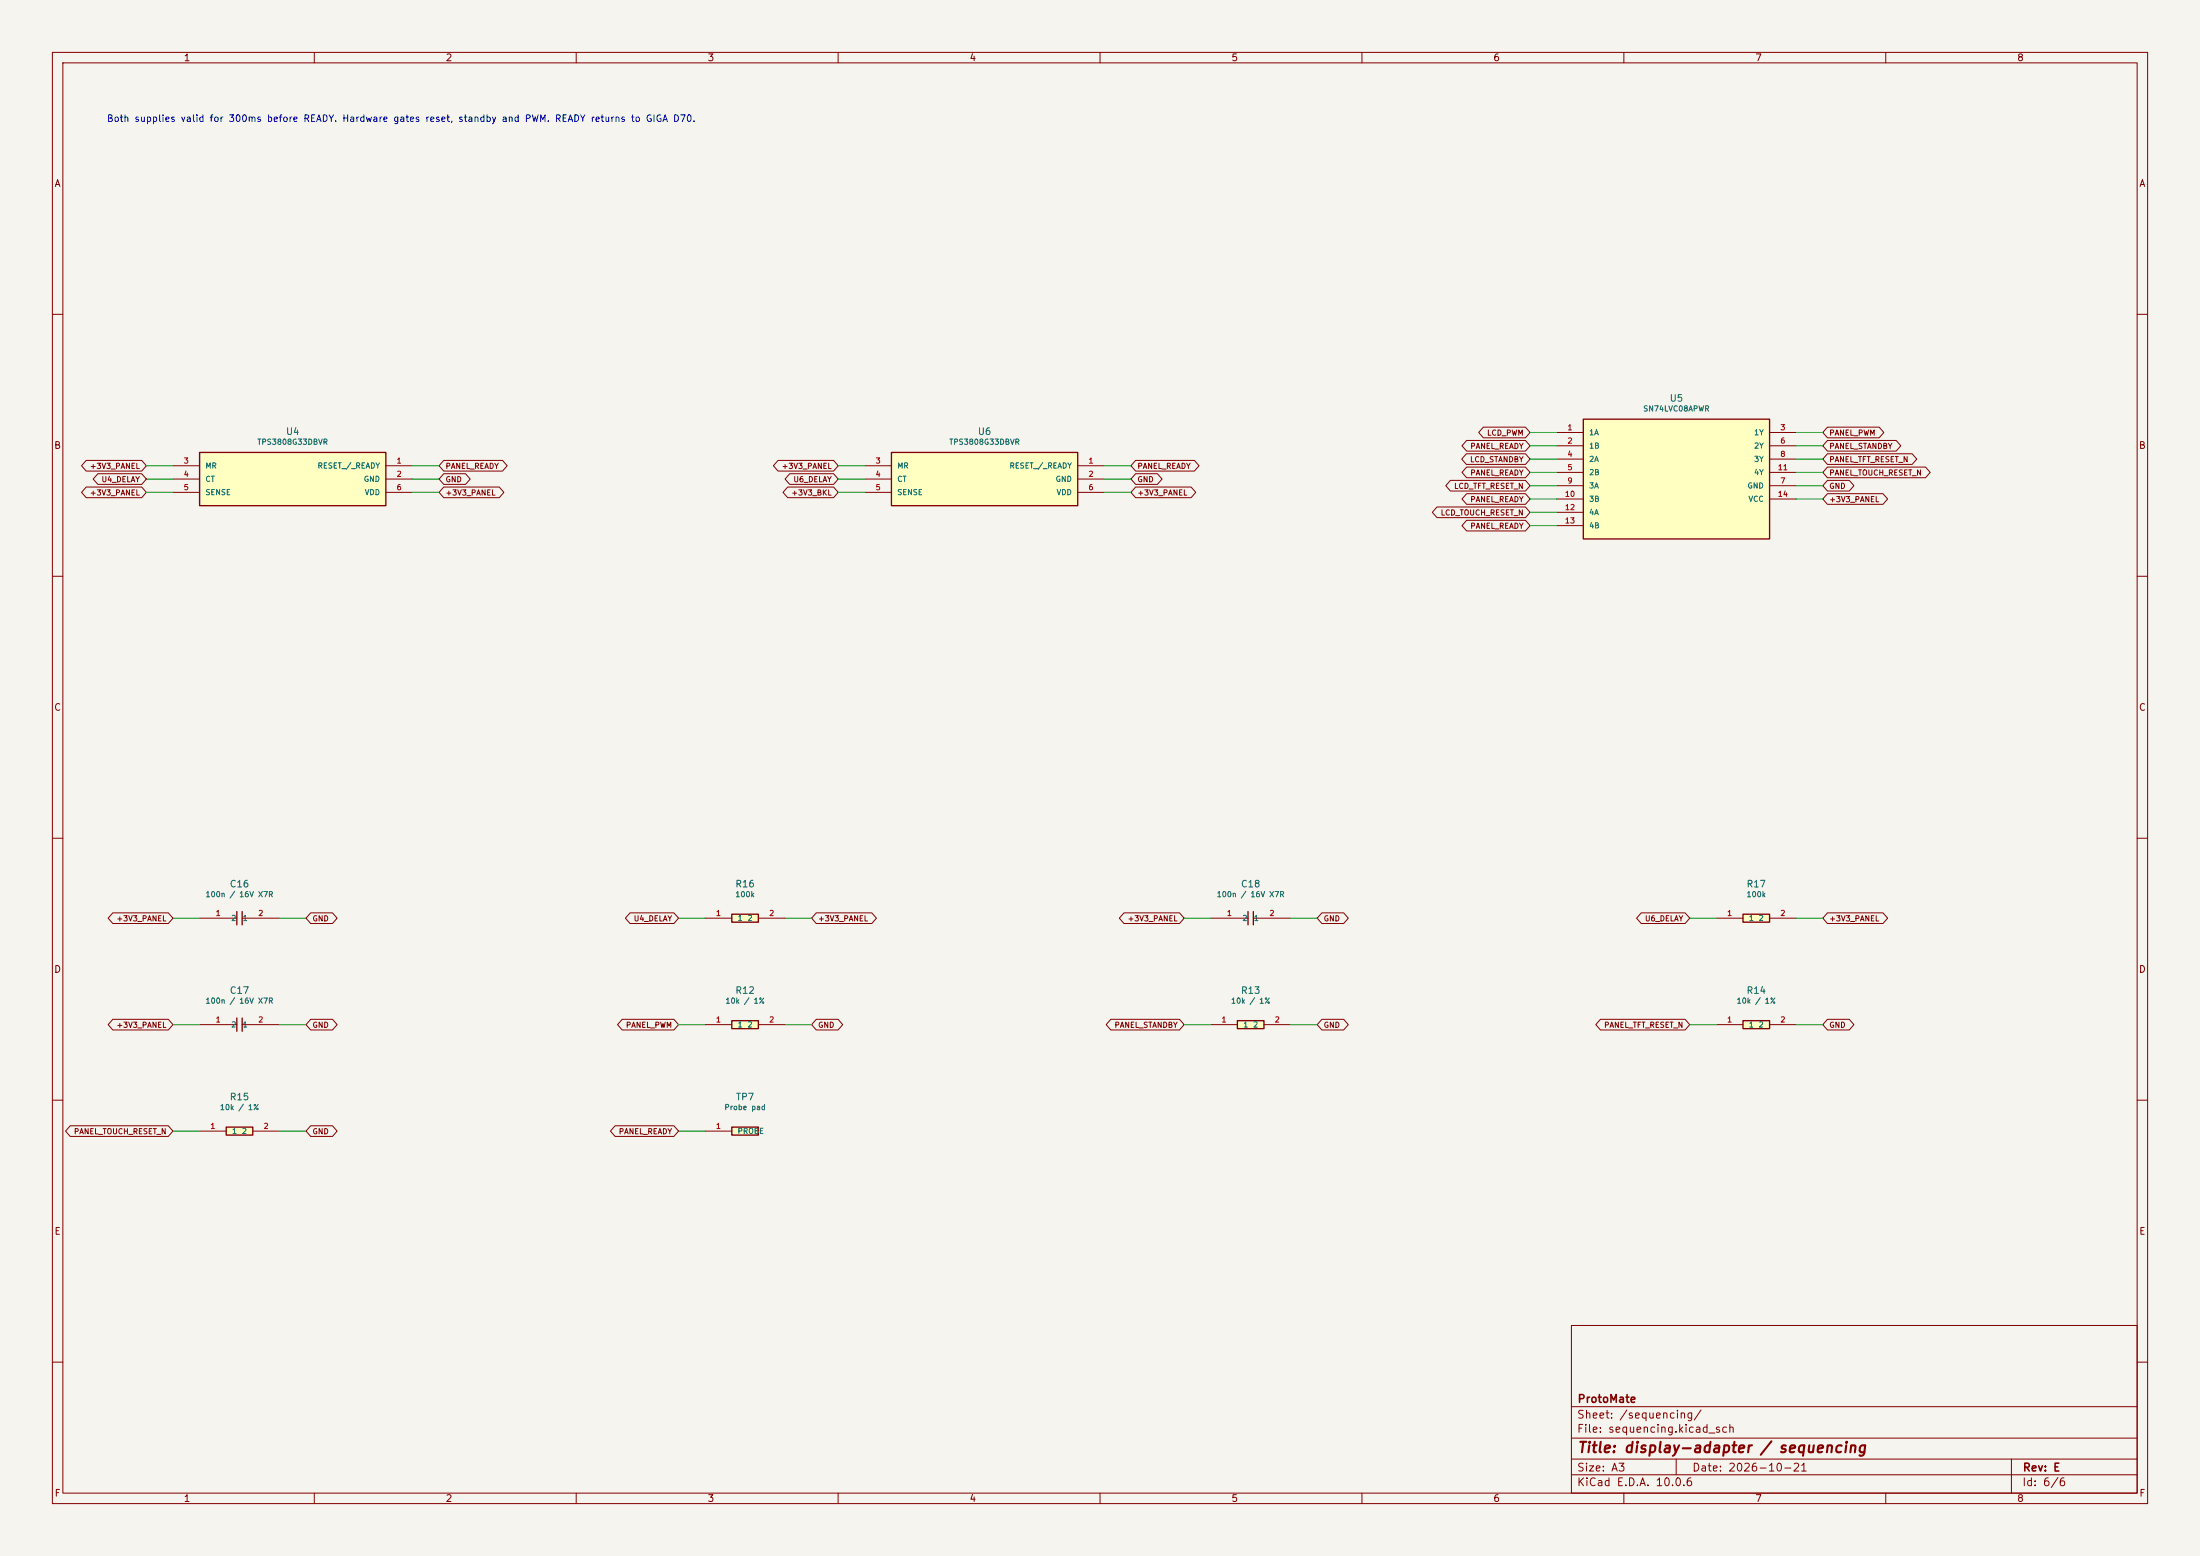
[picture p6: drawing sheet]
(kicad_sch (version 20250114) (generator eeschema) (paper "A3") (title_block (title "display-adapter / sequencing") (date "2026-10-21") (rev "E") (company "ProtoMate")) (lib_symbols (symbol "DisplayAdapter:SUPERVISOR" (pin_names (offset 1.016)) (in_bom yes) (on_board yes)(property "Reference" "U" (at 0 9.08 0) (effects (font (size 1.27 1.27))))(property "Value" "TPS3808G33DBVR" (at 0 7.08 0) (effects (font (size 1.27 1.27))))(property "Footprint" "" (at 0 0 0) (effects (font (size 1.27 1.27)) (hide yes)))(symbol "SUPERVISOR_0_1" (rectangle (start -17.78 5.08) (end 17.78 -5.08) (stroke (width .254) (type default)) (fill (type background)))) (symbol "SUPERVISOR_1_1"(pin passive line (at -22.86 2.54 0) (length 5.08) (name "MR" (effects (font (size 1.016 1.016)))) (number "3" (effects (font (size 1.016 1.016)))))(pin passive line (at -22.86 0.0 0) (length 5.08) (name "CT" (effects (font (size 1.016 1.016)))) (number "4" (effects (font (size 1.016 1.016)))))(pin passive line (at -22.86 -2.54 0) (length 5.08) (name "SENSE" (effects (font (size 1.016 1.016)))) (number "5" (effects (font (size 1.016 1.016)))))(pin passive line (at 22.86 2.54 180) (length 5.08) (name "RESET / READY" (effects (font (size 1.016 1.016)))) (number "1" (effects (font (size 1.016 1.016)))))(pin passive line (at 22.86 0.0 180) (length 5.08) (name "GND" (effects (font (size 1.016 1.016)))) (number "2" (effects (font (size 1.016 1.016)))))(pin passive line (at 22.86 -2.54 180) (length 5.08) (name "VDD" (effects (font (size 1.016 1.016)))) (number "6" (effects (font (size 1.016 1.016)))))))(symbol "DisplayAdapter:C100N" (pin_names (offset 1.016)) (in_bom yes) (on_board yes)(property "Reference" "C" (at 0 6.54 0) (effects (font (size 1.27 1.27))))(property "Value" "100n / 16V X7R" (at 0 4.54 0) (effects (font (size 1.27 1.27))))(property "Footprint" "" (at 0 0 0) (effects (font (size 1.27 1.27)) (hide yes)))(symbol "C100N_0_1" (polyline (pts (xy -0.508 -1.27) (xy -0.508 1.27)) (stroke (width .254) (type default)) (fill (type none)))(polyline (pts (xy 0.508 -1.27) (xy 0.508 1.27)) (stroke (width .254) (type default)) (fill (type none)))) (symbol "C100N_1_1"(pin passive line (at -7.62 0 0) (length 7.112) (name "1" (effects (font (size 1.016 1.016)))) (number "1" (effects (font (size 1.016 1.016)))))(pin passive line (at 7.62 0 180) (length 7.112) (name "2" (effects (font (size 1.016 1.016)))) (number "2" (effects (font (size 1.016 1.016)))))))(symbol "DisplayAdapter:R100K" (pin_names (offset 1.016)) (in_bom yes) (on_board yes)(property "Reference" "R" (at 0 6.54 0) (effects (font (size 1.27 1.27))))(property "Value" "100k" (at 0 4.54 0) (effects (font (size 1.27 1.27))))(property "Footprint" "" (at 0 0 0) (effects (font (size 1.27 1.27)) (hide yes)))(symbol "R100K_0_1" (rectangle (start -2.54 0.762) (end 2.54 -0.762) (stroke (width .254) (type default)) (fill (type background)))) (symbol "R100K_1_1"(pin passive line (at -7.62 0 0) (length 5.08) (name "1" (effects (font (size 1.016 1.016)))) (number "1" (effects (font (size 1.016 1.016)))))(pin passive line (at 7.62 0 180) (length 5.08) (name "2" (effects (font (size 1.016 1.016)))) (number "2" (effects (font (size 1.016 1.016)))))))(symbol "DisplayAdapter:AND4" (pin_names (offset 1.016)) (in_bom yes) (on_board yes)(property "Reference" "U" (at 0 15.43 0) (effects (font (size 1.27 1.27))))(property "Value" "SN74LVC08APWR" (at 0 13.43 0) (effects (font (size 1.27 1.27))))(property "Footprint" "" (at 0 0 0) (effects (font (size 1.27 1.27)) (hide yes)))(symbol "AND4_0_1" (rectangle (start -17.78 11.43) (end 17.78 -11.43) (stroke (width .254) (type default)) (fill (type background)))) (symbol "AND4_1_1"(pin input line (at -22.86 8.89 0) (length 5.08) (name "1A" (effects (font (size 1.016 1.016)))) (number "1" (effects (font (size 1.016 1.016)))))(pin input line (at -22.86 6.3500000000000005 0) (length 5.08) (name "1B" (effects (font (size 1.016 1.016)))) (number "2" (effects (font (size 1.016 1.016)))))(pin input line (at -22.86 3.8100000000000005 0) (length 5.08) (name "2A" (effects (font (size 1.016 1.016)))) (number "4" (effects (font (size 1.016 1.016)))))(pin input line (at -22.86 1.2700000000000005 0) (length 5.08) (name "2B" (effects (font (size 1.016 1.016)))) (number "5" (effects (font (size 1.016 1.016)))))(pin input line (at -22.86 -1.2699999999999996 0) (length 5.08) (name "3A" (effects (font (size 1.016 1.016)))) (number "9" (effects (font (size 1.016 1.016)))))(pin input line (at -22.86 -3.8099999999999987 0) (length 5.08) (name "3B" (effects (font (size 1.016 1.016)))) (number "10" (effects (font (size 1.016 1.016)))))(pin input line (at -22.86 -6.35 0) (length 5.08) (name "4A" (effects (font (size 1.016 1.016)))) (number "12" (effects (font (size 1.016 1.016)))))(pin input line (at -22.86 -8.89 0) (length 5.08) (name "4B" (effects (font (size 1.016 1.016)))) (number "13" (effects (font (size 1.016 1.016)))))(pin passive line (at 22.86 8.89 180) (length 5.08) (name "1Y" (effects (font (size 1.016 1.016)))) (number "3" (effects (font (size 1.016 1.016)))))(pin passive line (at 22.86 6.3500000000000005 180) (length 5.08) (name "2Y" (effects (font (size 1.016 1.016)))) (number "6" (effects (font (size 1.016 1.016)))))(pin passive line (at 22.86 3.8100000000000005 180) (length 5.08) (name "3Y" (effects (font (size 1.016 1.016)))) (number "8" (effects (font (size 1.016 1.016)))))(pin passive line (at 22.86 1.2700000000000005 180) (length 5.08) (name "4Y" (effects (font (size 1.016 1.016)))) (number "11" (effects (font (size 1.016 1.016)))))(pin passive line (at 22.86 -1.2699999999999996 180) (length 5.08) (name "GND" (effects (font (size 1.016 1.016)))) (number "7" (effects (font (size 1.016 1.016)))))(pin passive line (at 22.86 -3.8099999999999987 180) (length 5.08) (name "VCC" (effects (font (size 1.016 1.016)))) (number "14" (effects (font (size 1.016 1.016)))))))(symbol "DisplayAdapter:R10K" (pin_names (offset 1.016)) (in_bom yes) (on_board yes)(property "Reference" "R" (at 0 6.54 0) (effects (font (size 1.27 1.27))))(property "Value" "10k / 1%" (at 0 4.54 0) (effects (font (size 1.27 1.27))))(property "Footprint" "" (at 0 0 0) (effects (font (size 1.27 1.27)) (hide yes)))(symbol "R10K_0_1" (rectangle (start -2.54 0.762) (end 2.54 -0.762) (stroke (width .254) (type default)) (fill (type background)))) (symbol "R10K_1_1"(pin passive line (at -7.62 0 0) (length 5.08) (name "1" (effects (font (size 1.016 1.016)))) (number "1" (effects (font (size 1.016 1.016)))))(pin passive line (at 7.62 0 180) (length 5.08) (name "2" (effects (font (size 1.016 1.016)))) (number "2" (effects (font (size 1.016 1.016)))))))(symbol "DisplayAdapter:TP" (pin_names (offset 1.016)) (in_bom yes) (on_board yes)(property "Reference" "T" (at 0 6.54 0) (effects (font (size 1.27 1.27))))(property "Value" "Probe pad" (at 0 4.54 0) (effects (font (size 1.27 1.27))))(property "Footprint" "" (at 0 0 0) (effects (font (size 1.27 1.27)) (hide yes)))(symbol "TP_0_1" (rectangle (start -2.54 0.762) (end 2.54 -0.762) (stroke (width .254) (type default)) (fill (type background)))) (symbol "TP_1_1"(pin passive line (at -7.62 0 0) (length 5.08) (name "PROBE" (effects (font (size 1.016 1.016)))) (number "1" (effects (font (size 1.016 1.016))))))))
(symbol (lib_id "DisplayAdapter:SUPERVISOR") (at 55.88 91.44 0) (unit 1) (in_bom yes) (on_board yes) (dnp no)(property "Reference" "U4" (at 55.88 82.36 0) (effects (font (size 1.27 1.27))))(property "Value" "TPS3808G33DBVR" (at 55.88 84.36 0) (effects (font (size 1.016 1.016))))(property "Footprint" "DisplayAdapter:SOT-23-6_UpperPin1" (at 55.88 91.44 0) (effects (font (size 1.27 1.27)) (hide yes)))(property "Manufacturer" "Texas Instruments" (at 55.88 91.44 0) (effects (font (size 1.27 1.27)) (hide yes)))(property "MPN" "TPS3808G33DBVR" (at 55.88 91.44 0) (effects (font (size 1.27 1.27)) (hide yes)))(property "Assembly" "SMT" (at 55.88 91.44 0) (effects (font (size 1.27 1.27)) (hide yes))))
(wire (pts (xy 33.02 88.89999999999999) (xy 27.940000000000005 88.89999999999999)) (stroke (width 0) (type default)))
(global_label "+3V3_PANEL" (shape bidirectional) (at 27.940000000000005 88.89999999999999 0) (effects (font (size 1.016 1.016)) (justify right)) (property "Intersheetrefs" "${INTERSHEET_REFS}" (at 27.940000000000005 88.89999999999999 0) (effects (font (size 1 1)) (hide yes))))
(wire (pts (xy 33.02 91.44) (xy 27.940000000000005 91.44)) (stroke (width 0) (type default)))
(global_label "U4_DELAY" (shape bidirectional) (at 27.940000000000005 91.44 0) (effects (font (size 1.016 1.016)) (justify right)) (property "Intersheetrefs" "${INTERSHEET_REFS}" (at 27.940000000000005 91.44 0) (effects (font (size 1 1)) (hide yes))))
(wire (pts (xy 33.02 93.98) (xy 27.940000000000005 93.98)) (stroke (width 0) (type default)))
(global_label "+3V3_PANEL" (shape bidirectional) (at 27.940000000000005 93.98 0) (effects (font (size 1.016 1.016)) (justify right)) (property "Intersheetrefs" "${INTERSHEET_REFS}" (at 27.940000000000005 93.98 0) (effects (font (size 1 1)) (hide yes))))
(wire (pts (xy 78.74000000000001 88.89999999999999) (xy 83.82000000000001 88.89999999999999)) (stroke (width 0) (type default)))
(global_label "PANEL_READY" (shape bidirectional) (at 83.82000000000001 88.89999999999999 180) (effects (font (size 1.016 1.016)) (justify left)) (property "Intersheetrefs" "${INTERSHEET_REFS}" (at 83.82000000000001 88.89999999999999 0) (effects (font (size 1 1)) (hide yes))))
(wire (pts (xy 78.74000000000001 91.44) (xy 83.82000000000001 91.44)) (stroke (width 0) (type default)))
(global_label "GND" (shape bidirectional) (at 83.82000000000001 91.44 180) (effects (font (size 1.016 1.016)) (justify left)) (property "Intersheetrefs" "${INTERSHEET_REFS}" (at 83.82000000000001 91.44 0) (effects (font (size 1 1)) (hide yes))))
(wire (pts (xy 78.74000000000001 93.98) (xy 83.82000000000001 93.98)) (stroke (width 0) (type default)))
(global_label "+3V3_PANEL" (shape bidirectional) (at 83.82000000000001 93.98 180) (effects (font (size 1.016 1.016)) (justify left)) (property "Intersheetrefs" "${INTERSHEET_REFS}" (at 83.82000000000001 93.98 0) (effects (font (size 1 1)) (hide yes))))
(symbol (lib_id "DisplayAdapter:C100N") (at 45.72 175.26 0) (unit 1) (in_bom yes) (on_board yes) (dnp no)(property "Reference" "C16" (at 45.72 168.72 0) (effects (font (size 1.27 1.27))))(property "Value" "100n / 16V X7R" (at 45.72 170.72 0) (effects (font (size 1.016 1.016))))(property "Footprint" "DisplayAdapter:C_0603_1608Metric" (at 45.72 175.26 0) (effects (font (size 1.27 1.27)) (hide yes)))(property "Manufacturer" "Murata" (at 45.72 175.26 0) (effects (font (size 1.27 1.27)) (hide yes)))(property "MPN" "GRM188R71C104KA01D" (at 45.72 175.26 0) (effects (font (size 1.27 1.27)) (hide yes)))(property "Assembly" "SMT" (at 45.72 175.26 0) (effects (font (size 1.27 1.27)) (hide yes))))
(wire (pts (xy 38.1 175.26) (xy 33.02 175.26)) (stroke (width 0) (type default)))
(global_label "+3V3_PANEL" (shape bidirectional) (at 33.02 175.26 0) (effects (font (size 1.016 1.016)) (justify right)) (property "Intersheetrefs" "${INTERSHEET_REFS}" (at 33.02 175.26 0) (effects (font (size 1 1)) (hide yes))))
(wire (pts (xy 53.339999999999996 175.26) (xy 58.419999999999995 175.26)) (stroke (width 0) (type default)))
(global_label "GND" (shape bidirectional) (at 58.419999999999995 175.26 180) (effects (font (size 1.016 1.016)) (justify left)) (property "Intersheetrefs" "${INTERSHEET_REFS}" (at 58.419999999999995 175.26 0) (effects (font (size 1 1)) (hide yes))))
(symbol (lib_id "DisplayAdapter:R100K") (at 142.24 175.26 0) (unit 1) (in_bom yes) (on_board yes) (dnp no)(property "Reference" "R16" (at 142.24 168.72 0) (effects (font (size 1.27 1.27))))(property "Value" "100k" (at 142.24 170.72 0) (effects (font (size 1.016 1.016))))(property "Footprint" "DisplayAdapter:R_0402_1005Metric" (at 142.24 175.26 0) (effects (font (size 1.27 1.27)) (hide yes)))(property "Manufacturer" "Yageo" (at 142.24 175.26 0) (effects (font (size 1.27 1.27)) (hide yes)))(property "MPN" "RC0402FR-07100KL" (at 142.24 175.26 0) (effects (font (size 1.27 1.27)) (hide yes)))(property "Assembly" "SMT" (at 142.24 175.26 0) (effects (font (size 1.27 1.27)) (hide yes))))
(wire (pts (xy 134.62 175.26) (xy 129.54 175.26)) (stroke (width 0) (type default)))
(global_label "U4_DELAY" (shape bidirectional) (at 129.54 175.26 0) (effects (font (size 1.016 1.016)) (justify right)) (property "Intersheetrefs" "${INTERSHEET_REFS}" (at 129.54 175.26 0) (effects (font (size 1 1)) (hide yes))))
(wire (pts (xy 149.86 175.26) (xy 154.94000000000003 175.26)) (stroke (width 0) (type default)))
(global_label "+3V3_PANEL" (shape bidirectional) (at 154.94000000000003 175.26 180) (effects (font (size 1.016 1.016)) (justify left)) (property "Intersheetrefs" "${INTERSHEET_REFS}" (at 154.94000000000003 175.26 0) (effects (font (size 1 1)) (hide yes))))
(symbol (lib_id "DisplayAdapter:SUPERVISOR") (at 187.96 91.44 0) (unit 1) (in_bom yes) (on_board yes) (dnp no)(property "Reference" "U6" (at 187.96 82.36 0) (effects (font (size 1.27 1.27))))(property "Value" "TPS3808G33DBVR" (at 187.96 84.36 0) (effects (font (size 1.016 1.016))))(property "Footprint" "DisplayAdapter:SOT-23-6_UpperPin1" (at 187.96 91.44 0) (effects (font (size 1.27 1.27)) (hide yes)))(property "Manufacturer" "Texas Instruments" (at 187.96 91.44 0) (effects (font (size 1.27 1.27)) (hide yes)))(property "MPN" "TPS3808G33DBVR" (at 187.96 91.44 0) (effects (font (size 1.27 1.27)) (hide yes)))(property "Assembly" "SMT" (at 187.96 91.44 0) (effects (font (size 1.27 1.27)) (hide yes))))
(wire (pts (xy 165.10000000000002 88.89999999999999) (xy 160.02 88.89999999999999)) (stroke (width 0) (type default)))
(global_label "+3V3_PANEL" (shape bidirectional) (at 160.02 88.89999999999999 0) (effects (font (size 1.016 1.016)) (justify right)) (property "Intersheetrefs" "${INTERSHEET_REFS}" (at 160.02 88.89999999999999 0) (effects (font (size 1 1)) (hide yes))))
(wire (pts (xy 165.10000000000002 91.44) (xy 160.02 91.44)) (stroke (width 0) (type default)))
(global_label "U6_DELAY" (shape bidirectional) (at 160.02 91.44 0) (effects (font (size 1.016 1.016)) (justify right)) (property "Intersheetrefs" "${INTERSHEET_REFS}" (at 160.02 91.44 0) (effects (font (size 1 1)) (hide yes))))
(wire (pts (xy 165.10000000000002 93.98) (xy 160.02 93.98)) (stroke (width 0) (type default)))
(global_label "+3V3_BKL" (shape bidirectional) (at 160.02 93.98 0) (effects (font (size 1.016 1.016)) (justify right)) (property "Intersheetrefs" "${INTERSHEET_REFS}" (at 160.02 93.98 0) (effects (font (size 1 1)) (hide yes))))
(wire (pts (xy 210.82 88.89999999999999) (xy 215.9 88.89999999999999)) (stroke (width 0) (type default)))
(global_label "PANEL_READY" (shape bidirectional) (at 215.9 88.89999999999999 180) (effects (font (size 1.016 1.016)) (justify left)) (property "Intersheetrefs" "${INTERSHEET_REFS}" (at 215.9 88.89999999999999 0) (effects (font (size 1 1)) (hide yes))))
(wire (pts (xy 210.82 91.44) (xy 215.9 91.44)) (stroke (width 0) (type default)))
(global_label "GND" (shape bidirectional) (at 215.9 91.44 180) (effects (font (size 1.016 1.016)) (justify left)) (property "Intersheetrefs" "${INTERSHEET_REFS}" (at 215.9 91.44 0) (effects (font (size 1 1)) (hide yes))))
(wire (pts (xy 210.82 93.98) (xy 215.9 93.98)) (stroke (width 0) (type default)))
(global_label "+3V3_PANEL" (shape bidirectional) (at 215.9 93.98 180) (effects (font (size 1.016 1.016)) (justify left)) (property "Intersheetrefs" "${INTERSHEET_REFS}" (at 215.9 93.98 0) (effects (font (size 1 1)) (hide yes))))
(symbol (lib_id "DisplayAdapter:C100N") (at 238.76 175.26 0) (unit 1) (in_bom yes) (on_board yes) (dnp no)(property "Reference" "C18" (at 238.76 168.72 0) (effects (font (size 1.27 1.27))))(property "Value" "100n / 16V X7R" (at 238.76 170.72 0) (effects (font (size 1.016 1.016))))(property "Footprint" "DisplayAdapter:C_0603_1608Metric" (at 238.76 175.26 0) (effects (font (size 1.27 1.27)) (hide yes)))(property "Manufacturer" "Murata" (at 238.76 175.26 0) (effects (font (size 1.27 1.27)) (hide yes)))(property "MPN" "GRM188R71C104KA01D" (at 238.76 175.26 0) (effects (font (size 1.27 1.27)) (hide yes)))(property "Assembly" "SMT" (at 238.76 175.26 0) (effects (font (size 1.27 1.27)) (hide yes))))
(wire (pts (xy 231.14 175.26) (xy 226.05999999999997 175.26)) (stroke (width 0) (type default)))
(global_label "+3V3_PANEL" (shape bidirectional) (at 226.05999999999997 175.26 0) (effects (font (size 1.016 1.016)) (justify right)) (property "Intersheetrefs" "${INTERSHEET_REFS}" (at 226.05999999999997 175.26 0) (effects (font (size 1 1)) (hide yes))))
(wire (pts (xy 246.38 175.26) (xy 251.46 175.26)) (stroke (width 0) (type default)))
(global_label "GND" (shape bidirectional) (at 251.46 175.26 180) (effects (font (size 1.016 1.016)) (justify left)) (property "Intersheetrefs" "${INTERSHEET_REFS}" (at 251.46 175.26 0) (effects (font (size 1 1)) (hide yes))))
(symbol (lib_id "DisplayAdapter:R100K") (at 335.28 175.26 0) (unit 1) (in_bom yes) (on_board yes) (dnp no)(property "Reference" "R17" (at 335.28 168.72 0) (effects (font (size 1.27 1.27))))(property "Value" "100k" (at 335.28 170.72 0) (effects (font (size 1.016 1.016))))(property "Footprint" "DisplayAdapter:R_0402_1005Metric" (at 335.28 175.26 0) (effects (font (size 1.27 1.27)) (hide yes)))(property "Manufacturer" "Yageo" (at 335.28 175.26 0) (effects (font (size 1.27 1.27)) (hide yes)))(property "MPN" "RC0402FR-07100KL" (at 335.28 175.26 0) (effects (font (size 1.27 1.27)) (hide yes)))(property "Assembly" "SMT" (at 335.28 175.26 0) (effects (font (size 1.27 1.27)) (hide yes))))
(wire (pts (xy 327.65999999999997 175.26) (xy 322.58 175.26)) (stroke (width 0) (type default)))
(global_label "U6_DELAY" (shape bidirectional) (at 322.58 175.26 0) (effects (font (size 1.016 1.016)) (justify right)) (property "Intersheetrefs" "${INTERSHEET_REFS}" (at 322.58 175.26 0) (effects (font (size 1 1)) (hide yes))))
(wire (pts (xy 342.9 175.26) (xy 347.97999999999996 175.26)) (stroke (width 0) (type default)))
(global_label "+3V3_PANEL" (shape bidirectional) (at 347.97999999999996 175.26 180) (effects (font (size 1.016 1.016)) (justify left)) (property "Intersheetrefs" "${INTERSHEET_REFS}" (at 347.97999999999996 175.26 0) (effects (font (size 1 1)) (hide yes))))
(symbol (lib_id "DisplayAdapter:AND4") (at 320.04 91.44 0) (unit 1) (in_bom yes) (on_board yes) (dnp no)(property "Reference" "U5" (at 320.04 76.00999999999999 0) (effects (font (size 1.27 1.27))))(property "Value" "SN74LVC08APWR" (at 320.04 78.00999999999999 0) (effects (font (size 1.016 1.016))))(property "Footprint" "DisplayAdapter:TSSOP-14_4.4x5mm_P0.65mm" (at 320.04 91.44 0) (effects (font (size 1.27 1.27)) (hide yes)))(property "Manufacturer" "Texas Instruments" (at 320.04 91.44 0) (effects (font (size 1.27 1.27)) (hide yes)))(property "MPN" "SN74LVC08APWR" (at 320.04 91.44 0) (effects (font (size 1.27 1.27)) (hide yes)))(property "Assembly" "SMT" (at 320.04 91.44 0) (effects (font (size 1.27 1.27)) (hide yes))))
(wire (pts (xy 297.18 82.55) (xy 292.1 82.55)) (stroke (width 0) (type default)))
(global_label "LCD_PWM" (shape bidirectional) (at 292.1 82.55 0) (effects (font (size 1.016 1.016)) (justify right)) (property "Intersheetrefs" "${INTERSHEET_REFS}" (at 292.1 82.55 0) (effects (font (size 1 1)) (hide yes))))
(wire (pts (xy 297.18 85.09) (xy 292.1 85.09)) (stroke (width 0) (type default)))
(global_label "PANEL_READY" (shape bidirectional) (at 292.1 85.09 0) (effects (font (size 1.016 1.016)) (justify right)) (property "Intersheetrefs" "${INTERSHEET_REFS}" (at 292.1 85.09 0) (effects (font (size 1 1)) (hide yes))))
(wire (pts (xy 297.18 87.63) (xy 292.1 87.63)) (stroke (width 0) (type default)))
(global_label "LCD_STANDBY" (shape bidirectional) (at 292.1 87.63 0) (effects (font (size 1.016 1.016)) (justify right)) (property "Intersheetrefs" "${INTERSHEET_REFS}" (at 292.1 87.63 0) (effects (font (size 1 1)) (hide yes))))
(wire (pts (xy 297.18 90.17) (xy 292.1 90.17)) (stroke (width 0) (type default)))
(global_label "PANEL_READY" (shape bidirectional) (at 292.1 90.17 0) (effects (font (size 1.016 1.016)) (justify right)) (property "Intersheetrefs" "${INTERSHEET_REFS}" (at 292.1 90.17 0) (effects (font (size 1 1)) (hide yes))))
(wire (pts (xy 297.18 92.71) (xy 292.1 92.71)) (stroke (width 0) (type default)))
(global_label "LCD_TFT_RESET_N" (shape bidirectional) (at 292.1 92.71 0) (effects (font (size 1.016 1.016)) (justify right)) (property "Intersheetrefs" "${INTERSHEET_REFS}" (at 292.1 92.71 0) (effects (font (size 1 1)) (hide yes))))
(wire (pts (xy 297.18 95.25) (xy 292.1 95.25)) (stroke (width 0) (type default)))
(global_label "PANEL_READY" (shape bidirectional) (at 292.1 95.25 0) (effects (font (size 1.016 1.016)) (justify right)) (property "Intersheetrefs" "${INTERSHEET_REFS}" (at 292.1 95.25 0) (effects (font (size 1 1)) (hide yes))))
(wire (pts (xy 297.18 97.78999999999999) (xy 292.1 97.78999999999999)) (stroke (width 0) (type default)))
(global_label "LCD_TOUCH_RESET_N" (shape bidirectional) (at 292.1 97.78999999999999 0) (effects (font (size 1.016 1.016)) (justify right)) (property "Intersheetrefs" "${INTERSHEET_REFS}" (at 292.1 97.78999999999999 0) (effects (font (size 1 1)) (hide yes))))
(wire (pts (xy 297.18 100.33) (xy 292.1 100.33)) (stroke (width 0) (type default)))
(global_label "PANEL_READY" (shape bidirectional) (at 292.1 100.33 0) (effects (font (size 1.016 1.016)) (justify right)) (property "Intersheetrefs" "${INTERSHEET_REFS}" (at 292.1 100.33 0) (effects (font (size 1 1)) (hide yes))))
(wire (pts (xy 342.90000000000003 82.55) (xy 347.98 82.55)) (stroke (width 0) (type default)))
(global_label "PANEL_PWM" (shape bidirectional) (at 347.98 82.55 180) (effects (font (size 1.016 1.016)) (justify left)) (property "Intersheetrefs" "${INTERSHEET_REFS}" (at 347.98 82.55 0) (effects (font (size 1 1)) (hide yes))))
(wire (pts (xy 342.90000000000003 85.09) (xy 347.98 85.09)) (stroke (width 0) (type default)))
(global_label "PANEL_STANDBY" (shape bidirectional) (at 347.98 85.09 180) (effects (font (size 1.016 1.016)) (justify left)) (property "Intersheetrefs" "${INTERSHEET_REFS}" (at 347.98 85.09 0) (effects (font (size 1 1)) (hide yes))))
(wire (pts (xy 342.90000000000003 87.63) (xy 347.98 87.63)) (stroke (width 0) (type default)))
(global_label "PANEL_TFT_RESET_N" (shape bidirectional) (at 347.98 87.63 180) (effects (font (size 1.016 1.016)) (justify left)) (property "Intersheetrefs" "${INTERSHEET_REFS}" (at 347.98 87.63 0) (effects (font (size 1 1)) (hide yes))))
(wire (pts (xy 342.90000000000003 90.17) (xy 347.98 90.17)) (stroke (width 0) (type default)))
(global_label "PANEL_TOUCH_RESET_N" (shape bidirectional) (at 347.98 90.17 180) (effects (font (size 1.016 1.016)) (justify left)) (property "Intersheetrefs" "${INTERSHEET_REFS}" (at 347.98 90.17 0) (effects (font (size 1 1)) (hide yes))))
(wire (pts (xy 342.90000000000003 92.71) (xy 347.98 92.71)) (stroke (width 0) (type default)))
(global_label "GND" (shape bidirectional) (at 347.98 92.71 180) (effects (font (size 1.016 1.016)) (justify left)) (property "Intersheetrefs" "${INTERSHEET_REFS}" (at 347.98 92.71 0) (effects (font (size 1 1)) (hide yes))))
(wire (pts (xy 342.90000000000003 95.25) (xy 347.98 95.25)) (stroke (width 0) (type default)))
(global_label "+3V3_PANEL" (shape bidirectional) (at 347.98 95.25 180) (effects (font (size 1.016 1.016)) (justify left)) (property "Intersheetrefs" "${INTERSHEET_REFS}" (at 347.98 95.25 0) (effects (font (size 1 1)) (hide yes))))
(symbol (lib_id "DisplayAdapter:C100N") (at 45.72 195.57999999999998 0) (unit 1) (in_bom yes) (on_board yes) (dnp no)(property "Reference" "C17" (at 45.72 189.04 0) (effects (font (size 1.27 1.27))))(property "Value" "100n / 16V X7R" (at 45.72 191.04 0) (effects (font (size 1.016 1.016))))(property "Footprint" "DisplayAdapter:C_0603_1608Metric" (at 45.72 195.57999999999998 0) (effects (font (size 1.27 1.27)) (hide yes)))(property "Manufacturer" "Murata" (at 45.72 195.57999999999998 0) (effects (font (size 1.27 1.27)) (hide yes)))(property "MPN" "GRM188R71C104KA01D" (at 45.72 195.57999999999998 0) (effects (font (size 1.27 1.27)) (hide yes)))(property "Assembly" "SMT" (at 45.72 195.57999999999998 0) (effects (font (size 1.27 1.27)) (hide yes))))
(wire (pts (xy 38.1 195.57999999999998) (xy 33.02 195.57999999999998)) (stroke (width 0) (type default)))
(global_label "+3V3_PANEL" (shape bidirectional) (at 33.02 195.57999999999998 0) (effects (font (size 1.016 1.016)) (justify right)) (property "Intersheetrefs" "${INTERSHEET_REFS}" (at 33.02 195.57999999999998 0) (effects (font (size 1 1)) (hide yes))))
(wire (pts (xy 53.339999999999996 195.57999999999998) (xy 58.419999999999995 195.57999999999998)) (stroke (width 0) (type default)))
(global_label "GND" (shape bidirectional) (at 58.419999999999995 195.57999999999998 180) (effects (font (size 1.016 1.016)) (justify left)) (property "Intersheetrefs" "${INTERSHEET_REFS}" (at 58.419999999999995 195.57999999999998 0) (effects (font (size 1 1)) (hide yes))))
(symbol (lib_id "DisplayAdapter:R10K") (at 142.24 195.57999999999998 0) (unit 1) (in_bom yes) (on_board yes) (dnp no)(property "Reference" "R12" (at 142.24 189.04 0) (effects (font (size 1.27 1.27))))(property "Value" "10k / 1%" (at 142.24 191.04 0) (effects (font (size 1.016 1.016))))(property "Footprint" "DisplayAdapter:R_0603_1608Metric" (at 142.24 195.57999999999998 0) (effects (font (size 1.27 1.27)) (hide yes)))(property "Manufacturer" "Yageo" (at 142.24 195.57999999999998 0) (effects (font (size 1.27 1.27)) (hide yes)))(property "MPN" "RC0603FR-0710KL" (at 142.24 195.57999999999998 0) (effects (font (size 1.27 1.27)) (hide yes)))(property "Assembly" "SMT" (at 142.24 195.57999999999998 0) (effects (font (size 1.27 1.27)) (hide yes))))
(wire (pts (xy 134.62 195.57999999999998) (xy 129.54 195.57999999999998)) (stroke (width 0) (type default)))
(global_label "PANEL_PWM" (shape bidirectional) (at 129.54 195.57999999999998 0) (effects (font (size 1.016 1.016)) (justify right)) (property "Intersheetrefs" "${INTERSHEET_REFS}" (at 129.54 195.57999999999998 0) (effects (font (size 1 1)) (hide yes))))
(wire (pts (xy 149.86 195.57999999999998) (xy 154.94000000000003 195.57999999999998)) (stroke (width 0) (type default)))
(global_label "GND" (shape bidirectional) (at 154.94000000000003 195.57999999999998 180) (effects (font (size 1.016 1.016)) (justify left)) (property "Intersheetrefs" "${INTERSHEET_REFS}" (at 154.94000000000003 195.57999999999998 0) (effects (font (size 1 1)) (hide yes))))
(symbol (lib_id "DisplayAdapter:R10K") (at 238.76 195.57999999999998 0) (unit 1) (in_bom yes) (on_board yes) (dnp no)(property "Reference" "R13" (at 238.76 189.04 0) (effects (font (size 1.27 1.27))))(property "Value" "10k / 1%" (at 238.76 191.04 0) (effects (font (size 1.016 1.016))))(property "Footprint" "DisplayAdapter:R_0603_1608Metric" (at 238.76 195.57999999999998 0) (effects (font (size 1.27 1.27)) (hide yes)))(property "Manufacturer" "Yageo" (at 238.76 195.57999999999998 0) (effects (font (size 1.27 1.27)) (hide yes)))(property "MPN" "RC0603FR-0710KL" (at 238.76 195.57999999999998 0) (effects (font (size 1.27 1.27)) (hide yes)))(property "Assembly" "SMT" (at 238.76 195.57999999999998 0) (effects (font (size 1.27 1.27)) (hide yes))))
(wire (pts (xy 231.14 195.57999999999998) (xy 226.05999999999997 195.57999999999998)) (stroke (width 0) (type default)))
(global_label "PANEL_STANDBY" (shape bidirectional) (at 226.05999999999997 195.57999999999998 0) (effects (font (size 1.016 1.016)) (justify right)) (property "Intersheetrefs" "${INTERSHEET_REFS}" (at 226.05999999999997 195.57999999999998 0) (effects (font (size 1 1)) (hide yes))))
(wire (pts (xy 246.38 195.57999999999998) (xy 251.46 195.57999999999998)) (stroke (width 0) (type default)))
(global_label "GND" (shape bidirectional) (at 251.46 195.57999999999998 180) (effects (font (size 1.016 1.016)) (justify left)) (property "Intersheetrefs" "${INTERSHEET_REFS}" (at 251.46 195.57999999999998 0) (effects (font (size 1 1)) (hide yes))))
(symbol (lib_id "DisplayAdapter:R10K") (at 335.28 195.57999999999998 0) (unit 1) (in_bom yes) (on_board yes) (dnp no)(property "Reference" "R14" (at 335.28 189.04 0) (effects (font (size 1.27 1.27))))(property "Value" "10k / 1%" (at 335.28 191.04 0) (effects (font (size 1.016 1.016))))(property "Footprint" "DisplayAdapter:R_0603_1608Metric" (at 335.28 195.57999999999998 0) (effects (font (size 1.27 1.27)) (hide yes)))(property "Manufacturer" "Yageo" (at 335.28 195.57999999999998 0) (effects (font (size 1.27 1.27)) (hide yes)))(property "MPN" "RC0603FR-0710KL" (at 335.28 195.57999999999998 0) (effects (font (size 1.27 1.27)) (hide yes)))(property "Assembly" "SMT" (at 335.28 195.57999999999998 0) (effects (font (size 1.27 1.27)) (hide yes))))
(wire (pts (xy 327.65999999999997 195.57999999999998) (xy 322.58 195.57999999999998)) (stroke (width 0) (type default)))
(global_label "PANEL_TFT_RESET_N" (shape bidirectional) (at 322.58 195.57999999999998 0) (effects (font (size 1.016 1.016)) (justify right)) (property "Intersheetrefs" "${INTERSHEET_REFS}" (at 322.58 195.57999999999998 0) (effects (font (size 1 1)) (hide yes))))
(wire (pts (xy 342.9 195.57999999999998) (xy 347.97999999999996 195.57999999999998)) (stroke (width 0) (type default)))
(global_label "GND" (shape bidirectional) (at 347.97999999999996 195.57999999999998 180) (effects (font (size 1.016 1.016)) (justify left)) (property "Intersheetrefs" "${INTERSHEET_REFS}" (at 347.97999999999996 195.57999999999998 0) (effects (font (size 1 1)) (hide yes))))
(symbol (lib_id "DisplayAdapter:R10K") (at 45.72 215.89999999999998 0) (unit 1) (in_bom yes) (on_board yes) (dnp no)(property "Reference" "R15" (at 45.72 209.35999999999999 0) (effects (font (size 1.27 1.27))))(property "Value" "10k / 1%" (at 45.72 211.35999999999999 0) (effects (font (size 1.016 1.016))))(property "Footprint" "DisplayAdapter:R_0603_1608Metric" (at 45.72 215.89999999999998 0) (effects (font (size 1.27 1.27)) (hide yes)))(property "Manufacturer" "Yageo" (at 45.72 215.89999999999998 0) (effects (font (size 1.27 1.27)) (hide yes)))(property "MPN" "RC0603FR-0710KL" (at 45.72 215.89999999999998 0) (effects (font (size 1.27 1.27)) (hide yes)))(property "Assembly" "SMT" (at 45.72 215.89999999999998 0) (effects (font (size 1.27 1.27)) (hide yes))))
(wire (pts (xy 38.1 215.89999999999998) (xy 33.02 215.89999999999998)) (stroke (width 0) (type default)))
(global_label "PANEL_TOUCH_RESET_N" (shape bidirectional) (at 33.02 215.89999999999998 0) (effects (font (size 1.016 1.016)) (justify right)) (property "Intersheetrefs" "${INTERSHEET_REFS}" (at 33.02 215.89999999999998 0) (effects (font (size 1 1)) (hide yes))))
(wire (pts (xy 53.339999999999996 215.89999999999998) (xy 58.419999999999995 215.89999999999998)) (stroke (width 0) (type default)))
(global_label "GND" (shape bidirectional) (at 58.419999999999995 215.89999999999998 180) (effects (font (size 1.016 1.016)) (justify left)) (property "Intersheetrefs" "${INTERSHEET_REFS}" (at 58.419999999999995 215.89999999999998 0) (effects (font (size 1 1)) (hide yes))))
(symbol (lib_id "DisplayAdapter:TP") (at 142.24 215.89999999999998 0) (unit 1) (in_bom no) (on_board yes) (dnp no)(property "Reference" "TP7" (at 142.24 209.35999999999999 0) (effects (font (size 1.27 1.27))))(property "Value" "Probe pad" (at 142.24 211.35999999999999 0) (effects (font (size 1.016 1.016))))(property "Footprint" "DisplayAdapter:TestPoint_1.0mm" (at 142.24 215.89999999999998 0) (effects (font (size 1.27 1.27)) (hide yes)))(property "Manufacturer" "PCB" (at 142.24 215.89999999999998 0) (effects (font (size 1.27 1.27)) (hide yes)))(property "MPN" "PCB copper feature" (at 142.24 215.89999999999998 0) (effects (font (size 1.27 1.27)) (hide yes)))(property "Assembly" "PCB" (at 142.24 215.89999999999998 0) (effects (font (size 1.27 1.27)) (hide yes))))
(wire (pts (xy 134.62 215.89999999999998) (xy 129.54 215.89999999999998)) (stroke (width 0) (type default)))
(global_label "PANEL_READY" (shape bidirectional) (at 129.54 215.89999999999998 0) (effects (font (size 1.016 1.016)) (justify right)) (property "Intersheetrefs" "${INTERSHEET_REFS}" (at 129.54 215.89999999999998 0) (effects (font (size 1 1)) (hide yes))))
(text "Both supplies valid for 300ms before READY. Hardware gates reset, standby and PWM. READY returns to GIGA D70." (at 20.32 22.86 0) (effects (font (size 1.27 1.27)) (justify left))))
